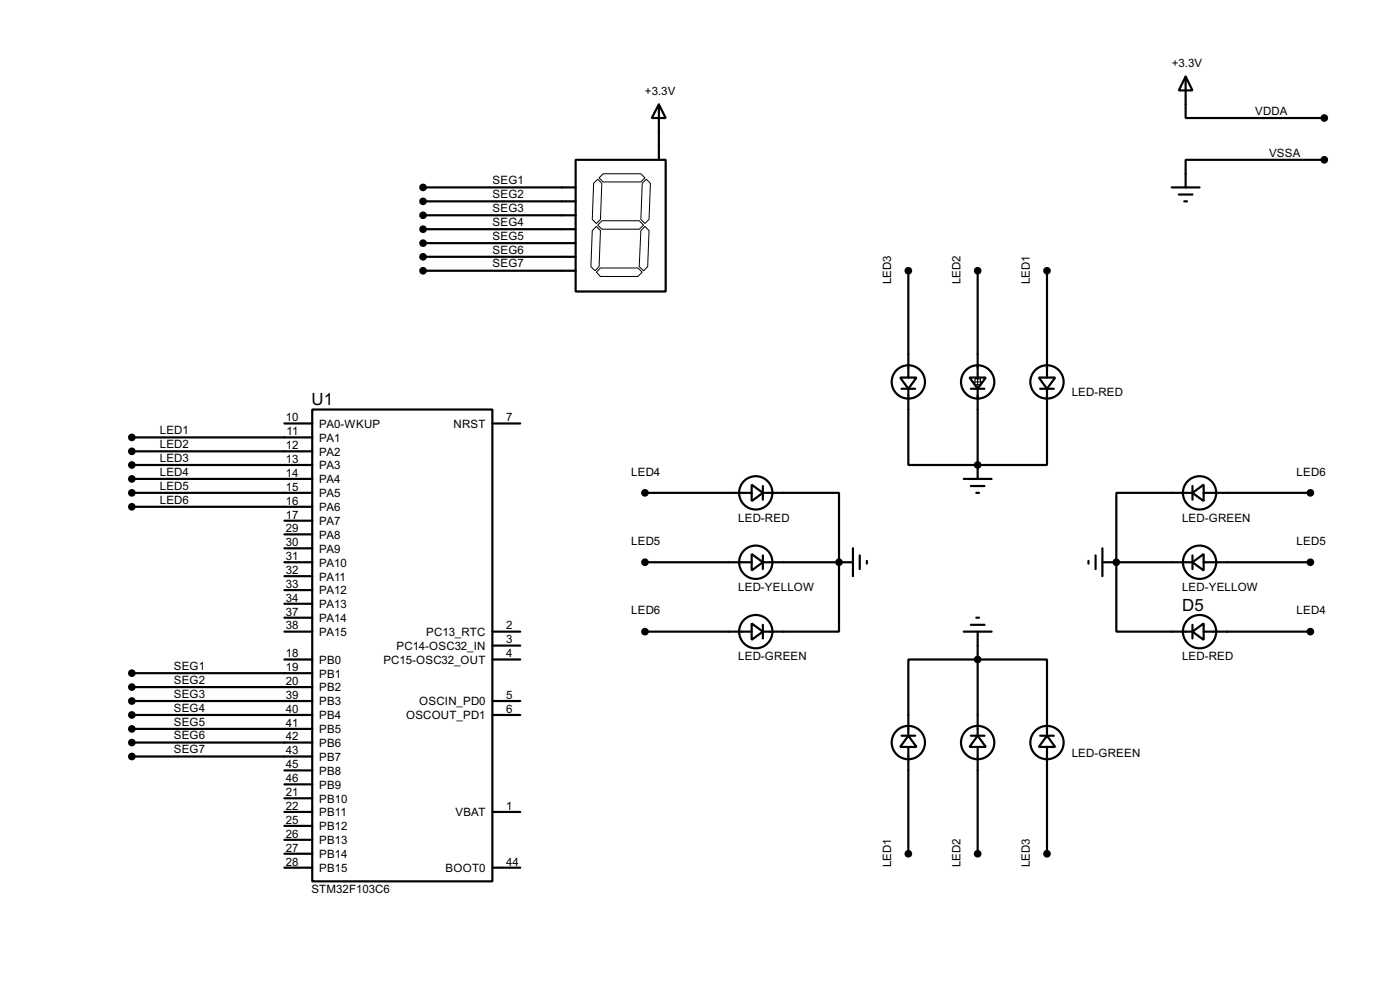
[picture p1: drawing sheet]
<svg xmlns="http://www.w3.org/2000/svg" width="256mm" height="180mm" viewBox="0 0 256 180" stroke-linecap="round" stroke-linejoin="round" font-family="sans-serif">
<g fill="none" stroke="#000" stroke-width=".4">
<path d="M120.7 19.1l1.3 2.5h-2.6zM120.7 19.1v10.2M217.2 14l1.3 2.6h-2.5zM217.2 14v7.6h25.4M77.5 34.3h28M77.5 36.9h28M77.5 39.4h28M105.5 29.3h16.5v24.1h-16.5zM214.7 34.3h5.1M216 35.6h2.5M217 36.9h.5M242.6 29.3h-25.4v5"/>
<path d="M77.5 42h28M77.5 44.5h28M77.5 47h28M77.5 49.6h28M166.4 49.6v19.5M179.1 49.6v19.5M191.8 49.6v19.5M52.1 77.5h5.1M57.2 75h33v86.3h-33zM90.2 77.5h5.1M164.9 69.1h3l-1.5 2.1zM165.2 71.2h2.5"/>
<path d="M166.4 71.2v13.9h25.4v-13.9M177.6 69.1h3l-1.5 2.1zM177.9 71.2h2.5M179.1 71.2v16.5M190.3 69.1h3l-1.5 2.1zM190.6 71.2h2.5M24.2 82.6h33M24.2 85.1h33M24.2 87.7h33M24.2 90.2h33M24.2 92.8h33M24.2 80.1h33"/>
<path d="M52.1 95.3h5.1M52.1 97.8h5.1M118.2 90.2h19.5M137.7 88.7l2.1 1.5-2.1 1.5zM139.8 90.2h13.9v25.4h-13.9M139.8 89v2.5M176.6 87.7h5.1M177.9 89h2.5M178.9 90.2h.5M218.5 90.2l2-1.5v3zM218.5 90.2h-14v25.4h14M218.5 89v2.5"/>
<path d="M220.5 90.2h19.6M52.1 102.9h5.1M52.1 115.6h5.1M52.1 100.4h5.1M52.1 105.5h5.1M52.1 108h5.1M52.1 110.5h5.1M52.1 113.1h5.1M90.2 115.6h5.1M90.2 118.2h5.1M118.2 102.9h19.5M118.2 115.6h19.5"/>
<path d="M137.7 114.1l2.1 1.5-2.1 1.5zM137.7 101.4l2.1 1.5-2.1 1.5zM139.8 102.9h16.5M139.8 101.7v2.5M139.8 114.4v2.5M156.3 100.4v5.1M157.5 101.7v2.5M158.8 102.7v.5M176.6 115.6h5.1M177.9 114.4h2.5M178.9 113.1h.5M179.1 115.6v19.1"/>
<path d="M199.4 102.7v.5M200.7 101.7v2.5M202 102.9h16.5M202 100.4v5.1M218.5 102.9l2-1.5v3zM218.5 115.6l2-1.5v3zM218.5 101.7v2.5M218.5 114.4v2.5M220.5 102.9h19.6M220.5 115.6h19.6M24.2 123.2h33M24.2 125.8h33"/>
<path d="M24.2 128.3h33M24.2 133.4h33M24.2 130.9h33M24.2 135.9h33M24.2 138.5h33M52.1 120.7h5.1M90.2 128.3h5.1M90.2 130.9h5.1M90.2 120.7h5.1M165.2 134.7h2.5M166.4 134.7l1.5 2h-3zM166.4 134.7v-14h25.4v14"/>
<path d="M166.4 136.7v19.6M177.9 134.7h2.5M179.1 134.7l1.5 2h-3zM179.1 136.7v19.6M190.6 134.7h2.5M191.8 134.7l1.5 2h-3zM191.8 136.7v19.6M52.1 158.8h5.1M52.1 141h5.1M52.1 143.6h5.1M52.1 146.1h5.1M52.1 148.6h5.1"/>
<path d="M52.1 151.2h5.1M52.1 153.7h5.1M52.1 156.3h5.1M90.2 158.8h5.1M90.2 148.6h5.1"/>
<circle cx="166.4" cy="69.9" r="3.1"/>
<circle cx="179.1" cy="69.9" r="3.1"/>
<circle cx="191.8" cy="69.9" r="3.1"/>
<circle cx="138.4" cy="90.2" r="3.1"/>
<circle cx="219.7" cy="90.2" r="3.1"/>
<circle cx="138.4" cy="115.6" r="3.1"/>
<circle cx="138.4" cy="102.9" r="3.1"/>
<circle cx="219.7" cy="115.6" r="3.1"/>
<circle cx="219.7" cy="102.9" r="3.1"/>
<circle cx="166.4" cy="135.9" r="3.1"/>
<circle cx="179.1" cy="135.9" r="3.1"/>
<circle cx="191.8" cy="135.9" r="3.1"/>
</g>
<g fill="#000">
<circle cx="179.1" cy="85.1" r=".2"/>
<circle cx="153.7" cy="102.9" r=".2"/>
<circle cx="204.5" cy="102.9" r=".2"/>
</g>
<path d="M178.1 69.9h2M178.6 69.4h1v1h-1zM179.1 68.9v2" fill="none" stroke="#000" stroke-width=".2"/>
<g fill="#000" stroke="#000" stroke-width=".4">
<circle cx="77.5" cy="39.4" r=".5"/>
<circle cx="77.5" cy="36.9" r=".5"/>
<circle cx="77.5" cy="34.3" r=".5"/>
<circle cx="242.6" cy="21.6" r=".5"/>
<circle cx="242.6" cy="29.3" r=".5"/>
<circle cx="77.5" cy="49.6" r=".5"/>
<circle cx="77.5" cy="44.5" r=".5"/>
<circle cx="77.5" cy="47" r=".5"/>
<circle cx="77.5" cy="42" r=".5"/>
<circle cx="166.4" cy="49.6" r=".5"/>
<circle cx="179.1" cy="49.6" r=".5"/>
<circle cx="191.8" cy="49.6" r=".5"/>
<circle cx="24.1" cy="82.6" r=".5"/>
<circle cx="24.1" cy="85.1" r=".5"/>
<circle cx="24.1" cy="80.1" r=".5"/>
<circle cx="24.1" cy="92.8" r=".5"/>
<circle cx="24.1" cy="90.2" r=".5"/>
<circle cx="24.1" cy="87.7" r=".5"/>
<circle cx="118.1" cy="90.2" r=".5"/>
<circle cx="179.1" cy="85.1" r=".5"/>
<circle cx="240" cy="90.2" r=".5"/>
<circle cx="118.1" cy="102.9" r=".5"/>
<circle cx="118.1" cy="115.6" r=".5"/>
<circle cx="153.7" cy="102.9" r=".5"/>
<circle cx="204.5" cy="102.9" r=".5"/>
<circle cx="240" cy="102.9" r=".5"/>
<circle cx="240" cy="115.6" r=".5"/>
<circle cx="24.1" cy="133.4" r=".5"/>
<circle cx="24.1" cy="138.5" r=".5"/>
<circle cx="24.1" cy="128.3" r=".5"/>
<circle cx="24.1" cy="135.9" r=".5"/>
<circle cx="24.1" cy="130.9" r=".5"/>
<circle cx="24.1" cy="123.2" r=".5"/>
<circle cx="24.1" cy="125.8" r=".5"/>
<circle cx="179.1" cy="120.7" r=".5"/>
<circle cx="166.4" cy="156.3" r=".5"/>
<circle cx="179.1" cy="156.3" r=".5"/>
<circle cx="191.8" cy="156.3" r=".5"/>
</g>
<path d="M108.8 33.6l.7-.8 .8 .8-.3 6.6-.7 .7-.8-.7zM109.8 32.6l.7-.8h6.9l.8 .8-.8 .7h-6.9zM117.7 33.6l.7-.8 .8 .8-.3 6.6-.7 .7-.8-.7zM108.5 42.2l.8-.7 .7 .7-.2 6.6-.8 .8-.7-.8zM109.3 49.8l.7-.7h6.9l.8 .7-.8 .8h-6.9zM110.3 40.4h6.8l.8 .8-.8 .8h-6.8l-.8-.8zM117.4 42.2l.8-.7 .7 .7-.2 6.6-.8 .8-.8-.8z" fill="none" stroke="#000" stroke-width=".18"/>
<g font-size="3.5">
<text x="57.1" y="74.1">U1</text>
<text x="216.6" y="111.8">D5</text>
</g>
<g font-size="2.4">
<text x="118.2" y="17.3">+3.3V</text>
<text x="214.7" y="12.3">+3.3V</text>
<text x="229.9" y="21">VDDA</text>
<text x="232.5" y="28.6">VSSA</text>
<text x="90.2" y="33.7">SEG1</text>
<text x="90.2" y="36.3">SEG2</text>
<text x="90.2" y="38.8">SEG3</text>
<text x="90.2" y="41.3">SEG4</text>
<text x="90.2" y="43.9">SEG5</text>
<text x="90.2" y="46.4">SEG6</text>
<text x="90.2" y="49">SEG7</text>
<text x="163.3" y="52.1" transform="rotate(-90 163.3 52.1)">LED3</text>
<text x="176" y="52.1" transform="rotate(-90 176 52.1)">LED2</text>
<text x="188.7" y="52.1" transform="rotate(-90 188.7 52.1)">LED1</text>
<text x="52.4" y="77.1">10</text>
<text x="92.8" y="77.1">7</text>
<text x="196.3" y="72.5">LED-RED</text>
<text x="29.3" y="82">LED2</text>
<text x="29.3" y="79.5">LED1</text>
<text x="52.4" y="82.2">12</text>
<text x="52.5" y="79.7">11</text>
<text x="58.5" y="78.3">PA0-WKUP</text>
<text x="58.5" y="83.4">PA2</text>
<text x="58.5" y="80.8">PA1</text>
<text x="83.1" y="78.3">NRST</text>
<text x="29.3" y="84.5">LED3</text>
<text x="29.3" y="87.1">LED4</text>
<text x="29.3" y="89.6">LED5</text>
<text x="52.4" y="84.7">13</text>
<text x="52.4" y="87.3">14</text>
<text x="52.4" y="89.8">15</text>
<text x="58.5" y="85.9">PA3</text>
<text x="58.5" y="88.5">PA4</text>
<text x="115.6" y="87.1">LED4</text>
<text x="237.5" y="87.1">LED6</text>
<text x="29.3" y="92.2">LED6</text>
<text x="52.4" y="92.4">16</text>
<text x="52.4" y="94.9">17</text>
<text x="58.5" y="91">PA5</text>
<text x="58.5" y="93.6">PA6</text>
<text x="135.2" y="95.5">LED-RED</text>
<text x="216.5" y="95.5">LED-GREEN</text>
<text x="52.4" y="97.4">29</text>
<text x="52.4" y="100">30</text>
<text x="58.5" y="96.1">PA7</text>
<text x="58.5" y="98.6">PA8</text>
<text x="58.5" y="101.2">PA9</text>
<text x="115.6" y="99.8">LED5</text>
<text x="237.5" y="99.8">LED5</text>
<text x="52.4" y="102.5">31</text>
<text x="52.4" y="105.1">32</text>
<text x="52.4" y="107.6">33</text>
<text x="58.5" y="103.7">PA10</text>
<text x="58.5" y="106.3">PA11</text>
<text x="52.4" y="110.1">34</text>
<text x="52.4" y="112.7">37</text>
<text x="58.5" y="108.8">PA12</text>
<text x="58.5" y="111.3">PA13</text>
<text x="58.5" y="113.9">PA14</text>
<text x="115.6" y="112.5">LED6</text>
<text x="135.2" y="108.2">LED-YELLOW</text>
<text x="216.5" y="108.2">LED-YELLOW</text>
<text x="237.5" y="112.5">LED4</text>
<text x="52.4" y="115.2">38</text>
<text x="58.5" y="116.4">PA15</text>
<text x="72.6" y="119">PC14-OSC32_IN</text>
<text x="78.1" y="116.4">PC13_RTC</text>
<text x="92.8" y="115.2">2</text>
<text x="92.8" y="117.8">3</text>
<text x="31.8" y="122.6">SEG1</text>
<text x="31.8" y="125.2">SEG2</text>
<text x="52.4" y="120.3">18</text>
<text x="52.4" y="122.8">19</text>
<text x="52.4" y="125.4">20</text>
<text x="58.5" y="121.5">PB0</text>
<text x="58.5" y="124">PB1</text>
<text x="70.2" y="121.5">PC15-OSC32_OUT</text>
<text x="92.8" y="120.3">4</text>
<text x="135.2" y="120.9">LED-GREEN</text>
<text x="216.5" y="120.9">LED-RED</text>
<text x="31.8" y="127.7">SEG3</text>
<text x="31.8" y="130.3">SEG4</text>
<text x="52.4" y="127.9">39</text>
<text x="52.4" y="130.5">40</text>
<text x="58.5" y="126.6">PB2</text>
<text x="58.5" y="129.1">PB3</text>
<text x="58.5" y="131.7">PB4</text>
<text x="74.4" y="131.7">OSCOUT_PD1</text>
<text x="76.8" y="129.1">OSCIN_PD0</text>
<text x="92.8" y="127.9">5</text>
<text x="92.8" y="130.5">6</text>
<text x="31.8" y="132.8">SEG5</text>
<text x="31.8" y="135.3">SEG6</text>
<text x="31.8" y="137.9">SEG7</text>
<text x="52.4" y="133">41</text>
<text x="52.4" y="135.5">42</text>
<text x="58.5" y="134.2">PB5</text>
<text x="58.5" y="136.7">PB6</text>
<text x="52.4" y="140.6">45</text>
<text x="52.4" y="143.2">46</text>
<text x="52.4" y="138.1">43</text>
<text x="58.5" y="141.8">PB8</text>
<text x="58.5" y="139.3">PB7</text>
<text x="196.3" y="138.5">LED-GREEN</text>
<text x="52.4" y="145.7">21</text>
<text x="52.4" y="148.2">22</text>
<text x="58.5" y="144.4">PB9</text>
<text x="58.5" y="146.9">PB10</text>
<text x="58.5" y="149.4">PB11</text>
<text x="83.4" y="149.4">VBAT</text>
<text x="92.8" y="148.2">1</text>
<text x="52.4" y="150.8">25</text>
<text x="52.4" y="153.3">26</text>
<text x="52.4" y="155.9">27</text>
<text x="58.5" y="152">PB12</text>
<text x="58.5" y="154.5">PB13</text>
<text x="52.4" y="158.4">28</text>
<text x="58.5" y="157.1">PB14</text>
<text x="58.5" y="159.6">PB15</text>
<text x="81.6" y="159.6">BOOT0</text>
<text x="92.8" y="158.4">44</text>
<text x="163.3" y="158.8" transform="rotate(-90 163.3 158.8)">LED1</text>
<text x="176" y="158.8" transform="rotate(-90 176 158.8)">LED2</text>
<text x="188.7" y="158.8" transform="rotate(-90 188.7 158.8)">LED3</text>
<text x="57" y="163.5">STM32F103C6</text>
</g>
</svg>
